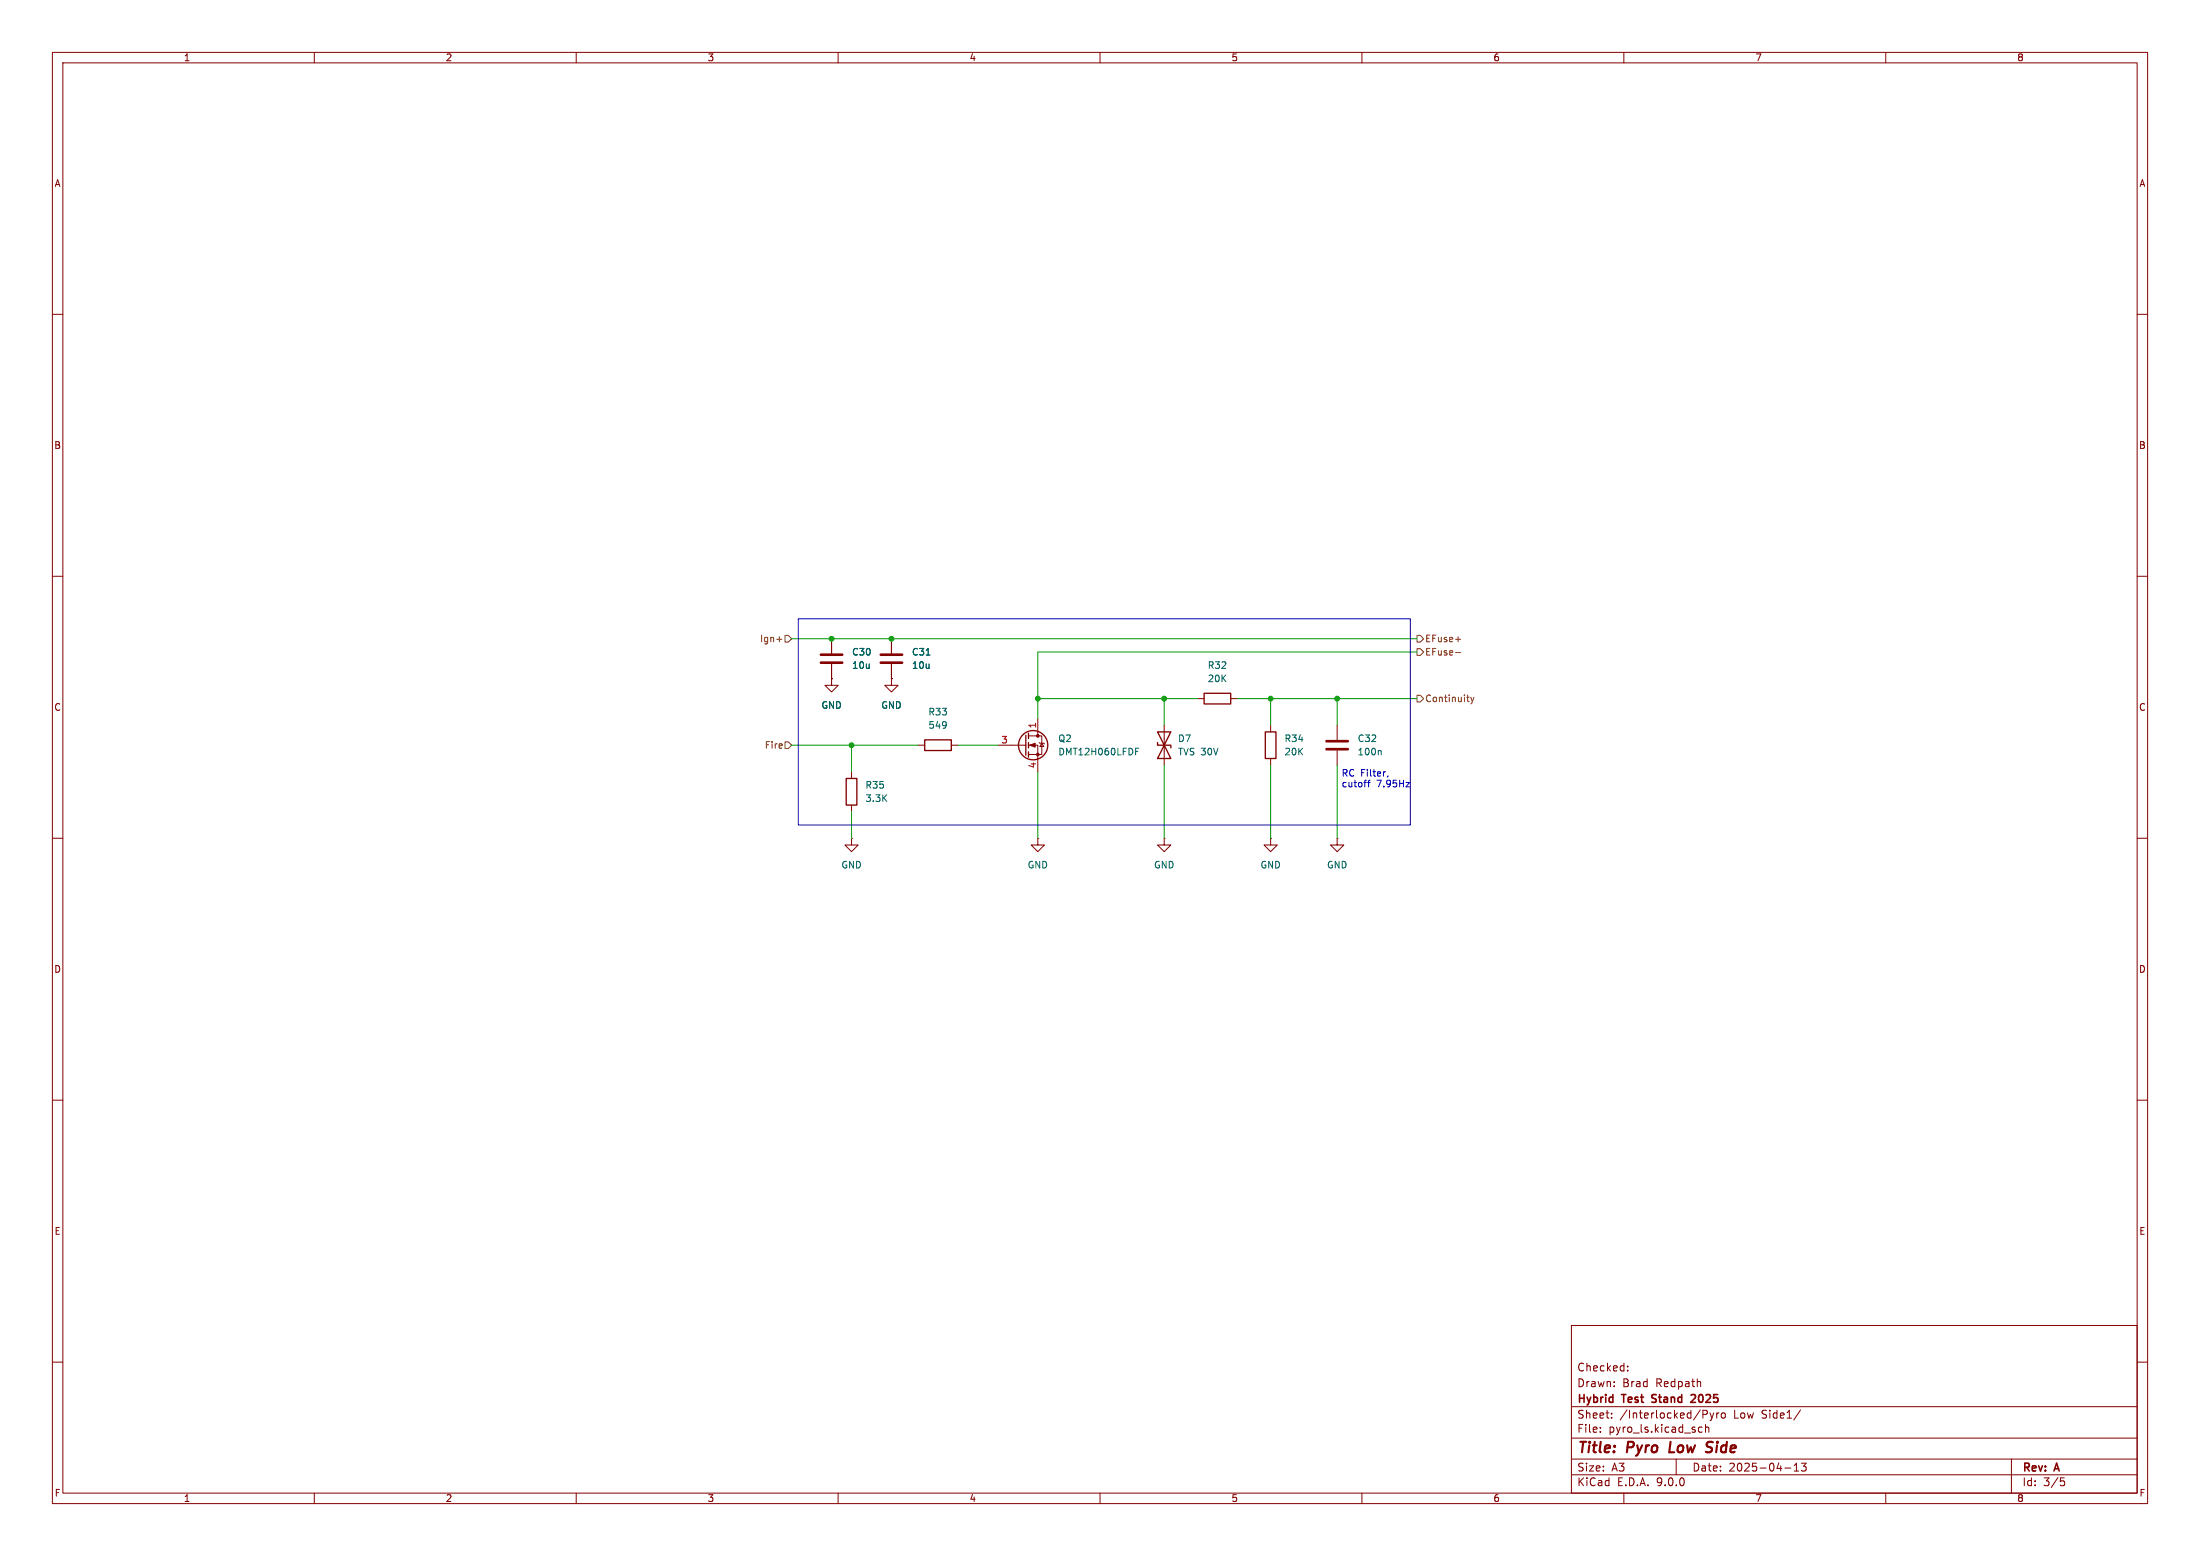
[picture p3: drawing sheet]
<svg xmlns="http://www.w3.org/2000/svg" width="420mm" height="297mm" viewBox="0 0 420 297" stroke-linecap="round" stroke-linejoin="round" font-family="sans-serif">
<g fill="none" stroke="#840000" stroke-width=".19">
<path d="M10 10h400v277h-400zM12 12h396v273h-396zM60 10v2M110 10v2M160 10v2M210 10v2M260 10v2M310 10v2M360 10v2M10 60h2M408 60h2M10 110h2"/>
<path d="M408 110h2M158.7 129.5v1.3h1.3l-1.3 1.3-1.2-1.3h1.2M158.7 129.5h.1M158.7 121.9v2.8M158.7 126.7v2.8M170.2 129.5v1.3h1.2l-1.2 1.3-1.3-1.3h1.3M170.2 129.5h.1M170.2 121.9v2.8M170.2 126.7v2.8M198.1 137.2v3.3M222.2 138.4v7.7M228.6 133.4h1.3"/>
<path d="M234.9 133.4h1.3M242.6 138.4v1.3M255.3 138.4v2.8M10 160h2M162.6 147.3v1.3M162.6 153.7v1.2M175.3 142.2h1.2M181.6 142.2h1.3M190.5 142.2h5.3M196.3 140.5h2.6v3.5h-2.6M196.3 142.2h1.8v5.1M198.4 141.7l1 .3"/>
<path d="M198.9 141.9l.4 .6h-.8zM242.6 144.8v1.3M255.3 143.3v2.8M408 160h2M162.6 160v1.3h1.2l-1.2 1.3-1.3-1.3h1.3M162.6 160h.1M198.1 160v1.3h1.3l-1.3 1.3-1.3-1.3h1.3M198.1 160h.1M222.2 160v1.3h1.3l-1.3 1.3-1.2-1.3h1.2M222.2 160h.1M242.6 160v1.3h1.2l-1.2 1.3-1.3-1.3h1.3M242.6 160h.1"/>
<path d="M255.3 160v1.3h1.2l-1.2 1.3-1.3-1.3h1.3M255.3 160h.1M10 210h2M408 210h2M300 253h108v32h-108zM10 260h2M300 278.5h108M300 274.5h108M300 268.5h108M305.5 273.2v.2M305.5 272.5v.1M307.7 270.5v.2"/>
<path d="M307.7 269.8v.1M308.2 264.5v.2M308.2 263.8v.1M310.7 261.5v.2M310.7 260.8v.1M320 278.5v3M324.2 273.1l.3 .3 .4-.1M324.6 263.8l.1 .9M324.9 272.5l-.4-.1-.3 .3M325.1 269.2h.6l.2 .3-.1 .4-.7 .1M325.6 272.5l.2-.1 .4 .1v.9M325.6 271.9v1.5"/>
<path d="M326.4 269.7l.4 1M326.8 270.7l-.4 .5M327.2 269.7l-.4 1M327.7 269.7v1M328.2 269.7l-.3 .1-.2 .2M328.7 269.8l.4-.1 .3 .3v.4l-.3 .3-.4-.1-.1-.2zM342.5 279.7l.4-.4v1.5M343.7 269.1l-1.3 1.9M343.9 279.3h.9l-.5 .6 .4 .1v.6l-.2 .2-.6-.2M384 278.5v6.5M408 260h2M60 285v2"/>
<path d="M110 285v2M160 285v2M210 285v2M260 285v2M300 281.5h108M310 285v2M340.7 280.2h1.2M342.5 280.8h.9M360 285v2M393.4 282.1h.7M393.5 282.7h.4l.3 .2-.2 .6-.5 .1"/>
</g>
<path d="M318.9 275.2l-.2 2h.9M326.1 276.2l.6 .1M326.3 275.2h.4M326.7 277l-.3 .2h-.5" fill="none" stroke="#840000" stroke-width=".4"/>
<path d="M315.3 267.6l.2 .1M315.4 266.3v.5M323.5 266.3l-.5-.1-.2 .1M323.6 266.8l-.8 .9h.9" fill="none" stroke="#840000" stroke-width=".3"/>
<g fill="none" stroke="#840000" stroke-width=".25">
<path d="M196.3 140v1M221 139.7h2.5l-2.5 5.1h2.5zM229.9 132.3h5v2.1h-5zM241.6 139.7h2v5.1h-2zM161.5 148.6h2.1v5.1h-2.1zM176.5 141.2h5.1v2.1h-5.1zM195.8 140.3v3.8M196.3 141.7v1M196.3 143.5v1M221 141.7v.5h2.5v.5"/>
<circle cx="197.2" cy="142.2" r="2.79"/>
</g>
<g fill="#840000" stroke="#840000" stroke-width=".19">
<path d="M196.6 142.2l1-.3v.7z"/>
<circle cx="198.1" cy="140.5" r=".25"/>
<circle cx="198.1" cy="144" r=".25"/>
</g>
<path d="M176.8 125h.7M216.8 143.4h.4M216.8 142.8h.6M263.5 143.2l.2 .2v.7" fill="none" stroke="#006464" stroke-width=".19"/>
<path d="M156.7 125h4.1M156.7 126.5h4.1M168.1 125h4.1M168.1 126.5h4.1M253.2 141.5h4.1M253.2 143h4.1" fill="none" stroke="#840000" stroke-width=".51"/>
<g fill="none" stroke="#725600" stroke-width=".19">
<path d="M148.3 122h1M149.9 121.3h.6l.6 .6-.6 .7h-.6zM270.5 121.3h.6l.7 .6-.7 .7h-.6zM270.5 123.8h.6l.7 .7-.7 .6h-.6zM270.5 132.7h.6l.7 .7-.7 .6h-.6zM277.9 122h.9M277.9 124.6h.9M280 133.1h.5M280.4 133.9h.1M280.8 133.1l.3 .8M281.1 133.9l-.3 .5M281.4 133.1l-.3 .8"/>
<path d="M149.9 141.6h.6l.6 .6-.6 .7h-.6z"/>
</g>
<g fill="none" stroke="#009600" stroke-width=".19">
<path d="M151.1 121.9h119.4M198.1 133.4h30.5M222.2 133.4v5M236.2 133.4h34.3M242.6 133.4v5M255.3 133.4v5M270.5 124.5h-72.4v12.7M151.1 142.2h24.2M162.6 142.2v5.1M162.6 154.9v5.1M182.9 142.2h7.6M198.1 147.3v12.7"/>
<path d="M222.2 146.1v13.9M242.6 146.1v13.9M255.3 146.1v13.9"/>
</g>
<path d="M152.4 118.1h116.8v39.4h-116.8zM261.1 149.3h.5M261.3 149.1v1.1M265 148.1l-.2 .2M268.4 149.3h.7l-.7 .9h.7" fill="none" stroke="#0000c2" stroke-width=".19"/>
<g fill="#009600" stroke="#009600" stroke-width=".19">
<circle cx="242.6" cy="133.4" r=".46"/>
<circle cx="222.2" cy="133.4" r=".46"/>
<circle cx="162.6" cy="142.2" r=".46"/>
<circle cx="255.3" cy="133.4" r=".46"/>
<circle cx="170.2" cy="121.9" r=".46"/>
<circle cx="198.1" cy="133.4" r=".46"/>
<circle cx="158.7" cy="121.9" r=".46"/>
</g>
<g font-size="2.8" fill="#840000">
<text x="301" y="277.9">Title:</text>
<text x="310.6" y="277.9">Pyro</text>
<text x="319.5" y="277.9">Low</text>
<text x="327.4" y="277.9">Side</text>
</g>
<g font-size="2.1" fill="#840000">
<text x="301" y="262">Checked:</text>
<text x="301" y="268.2">Hybrid</text>
<text x="301" y="265">Drawn:</text>
<text x="309.7" y="265">Brad</text>
<text x="309.8" y="268.2">Test</text>
<text x="316" y="268.2">Stand</text>
<text x="316.2" y="265">Redpath</text>
<text x="324.1" y="268.2">2025</text>
<text x="301" y="273.7">File:</text>
<text x="301" y="271">Sheet:</text>
<text x="307.1" y="273.7">pyro_ls.kicad_sch</text>
<text x="309.2" y="271">/Interlocked/Pyro</text>
<text x="331" y="271">Low</text>
<text x="336.5" y="271">Side1/</text>
<text x="301" y="281.1">Size:</text>
<text x="307.6" y="281.1">A3</text>
<text x="323" y="281.1">Date:</text>
<text x="330" y="281.1">2025-04-13</text>
<text x="386" y="281.3">Rev:</text>
<text x="392.4" y="281.3">A</text>
<text x="301" y="283.9">KiCad</text>
<text x="308.7" y="283.9">E.D.A.</text>
<text x="316.3" y="283.9">9.0.0</text>
<text x="386" y="283.9">Id:</text>
<text x="390.1" y="283.9">3/5</text>
</g>
<g font-size="1.8" fill="#840000">
<text x="35" y="11.9">1</text>
<text x="85" y="11.9">2</text>
<text x="135" y="11.9">3</text>
<text x="185" y="11.9">4</text>
<text x="235" y="11.9">5</text>
<text x="285" y="11.9">6</text>
<text x="335" y="11.9">7</text>
<text x="385" y="11.9">8</text>
<text x="10.3" y="35.9">A</text>
<text x="408.3" y="35.9">A</text>
<text x="10.3" y="85.9">B</text>
<text x="408.2" y="85.9">B</text>
<text x="10.3" y="135.9">C</text>
<text x="408.2" y="135.9">C</text>
<text x="10.3" y="185.9">D</text>
<text x="408.2" y="185.9">D</text>
<text x="10.3" y="235.9">E</text>
<text x="408.3" y="235.9">E</text>
<text x="10.3" y="285.9">F</text>
<text x="35" y="286.9">1</text>
<text x="85" y="286.9">2</text>
<text x="135" y="286.9">3</text>
<text x="185" y="286.9">4</text>
<text x="235" y="286.9">5</text>
<text x="285" y="286.9">6</text>
<text x="335" y="286.9">7</text>
<text x="385" y="286.9">8</text>
<text x="408.3" y="285.9">F</text>
</g>
<g font-size="1.8" fill="#725600">
<text x="145" y="122.8">Ign+</text>
<text x="272" y="122.8">EFuse+</text>
<text x="272" y="125.3">EFuse-</text>
<text x="272" y="134.2">Continuity</text>
<text x="145.9" y="143.1">Fire</text>
</g>
<g font-size="1.8" fill="#006464">
<text x="162.6" y="125.3">C30</text>
<text x="174" y="125.3">C31</text>
<text x="162.6" y="127.9">10u</text>
<text x="174" y="127.9">10u</text>
<text x="230.5" y="127.9">R32</text>
<text x="230.5" y="130.4">20K</text>
<text x="156.7" y="135.5">GND</text>
<text x="168.1" y="135.5">GND</text>
<text x="177.1" y="136.8">R33</text>
<text x="177.2" y="139.3">549</text>
<text x="201.9" y="141.8">Q2</text>
<text x="224.8" y="141.8">D7</text>
<text x="245.1" y="141.8">R34</text>
<text x="259.1" y="141.8">C32</text>
<text x="201.9" y="144.4">DMT12H060LFDF</text>
<text x="224.8" y="144.4">TVS 30V</text>
<text x="245.1" y="144.4">20K</text>
<text x="259.1" y="144.4">100n</text>
<text x="165.1" y="150.7">R35</text>
<text x="165.1" y="153.3">3.3K</text>
<text x="160.5" y="166">GND</text>
<text x="196.1" y="166">GND</text>
<text x="220.2" y="166">GND</text>
<text x="240.5" y="166">GND</text>
<text x="253.2" y="166">GND</text>
</g>
<g font-size="1.8" fill="#a90000">
<text x="191.1" y="142">3</text>
<text x="197.9" y="139.1" transform="rotate(-90 197.9 139.1)">1</text>
<text x="197.9" y="146.8" transform="rotate(-90 197.9 146.8)">4</text>
</g>
<g font-size="1.8" fill="#0000c2">
<text x="256" y="148.4">RC Filter,</text>
<text x="256" y="150.5">cutoff</text>
<text x="262.8" y="150.5">7.95Hz</text>
</g>
</svg>
